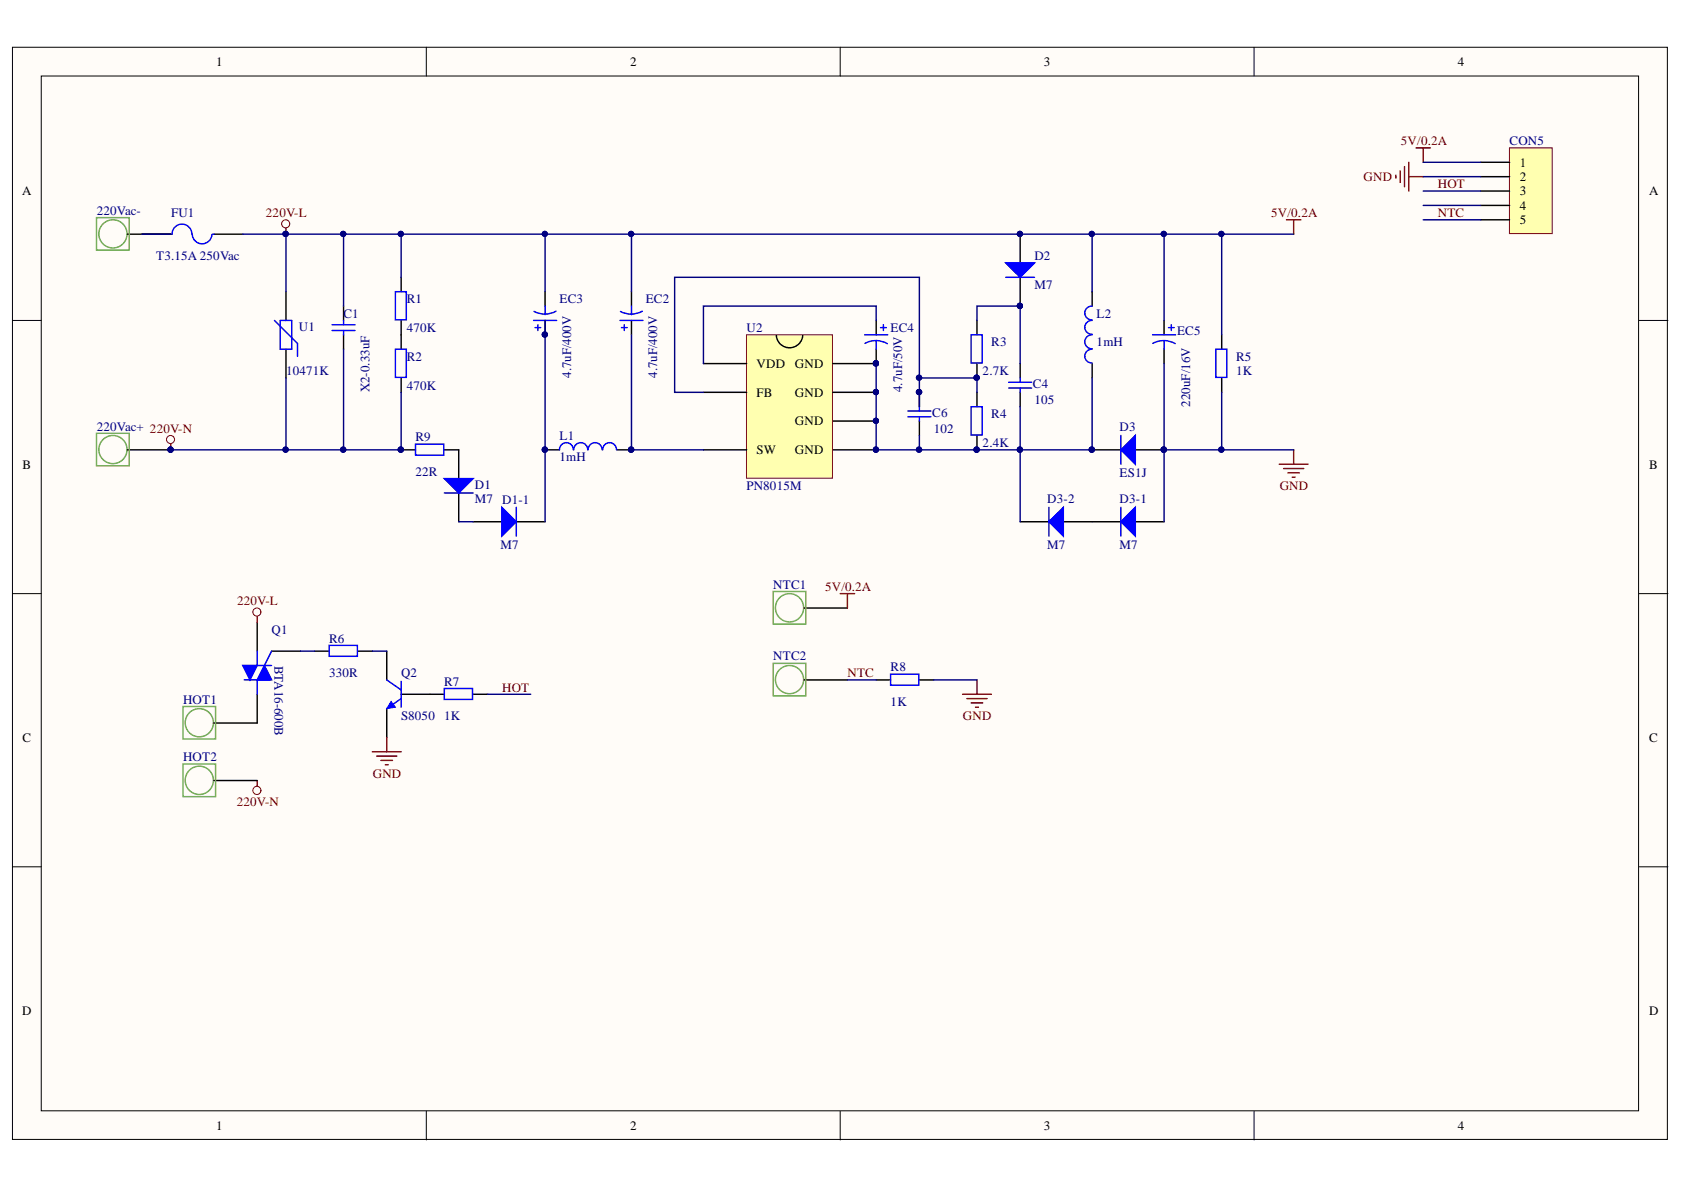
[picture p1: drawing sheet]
# Altium project HT_SHUIHU.PrjPcb
1 sheet, 33 parts. Net scope: global (net labels, ports and power ports of the same name join across sheets).
Board file: SHUIHU.PcbDoc

## Sheet POWER.SchDoc
size A4

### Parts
220Vac+  焊接点  [HanJie]  (value not drawn)
220Vac-  焊接点  [HanJie]  (value not drawn)
C1  X2-0.33uF  [X2-AnGuiDianRong]
C4  value 105  [6-0805_N]  (hidden comment: 电容)
C6  value 102  [6-0805_N]  (hidden comment: 电容)
CON5  连接器  [HEADER_5]  (value not drawn)
D1  M7  [ErJiGuan-M7]
D2  M7  [ErJiGuan-M7]
D3  ES1J  [ErJiGuan-M7]
EC2  value 4.7uF/400V  [DianRong-3.5mm]  (hidden comment: 电容)
EC3  value 4.7uF/400V  [DianRong-3.5mm]  (hidden comment: 电容)
EC4  value 4.7uF/50V  [DianRong-3.3mm]  (hidden comment: 电容)
EC5  value 220uF/16V  [DianRong-3.2mm]  (hidden comment: 电容)
FU1  T3.15A 250Vac  [BaoXianSi]
HOT1  焊接点  [HanJie]  (value not drawn)
HOT2  焊接点  [HanJie]  (value not drawn)
L1  value 1mH  [DianGan-12.5mm]  (hidden comment: 电感)
L2  value 1mH  [DianGan]  (hidden comment: 电感)
NTC1  焊接点  [HanJie]  (value not drawn)
NTC2  焊接点  [HanJie]  (value not drawn)
Q1  BTA16-600B  [BTA16-600B]
Q2  S8050  [SOT-23_L]
R1  value 470K  [6-0805_N]  (hidden comment: 电阻)
R2  value 470K  [6-0805_N]  (hidden comment: 电阻)
R3  value 2.7K  [6-0805_N]  (hidden comment: 电阻)
R4  value 2.4K  [6-0805_N]  (hidden comment: 电阻)
R5  value 1K  [6-0805_N]  (hidden comment: 电阻)
R6  value 330R  [6-0805_N]  (hidden comment: 电阻)
R7  value 1K  [6-0805_N]  (hidden comment: 电阻)
R8  value 1K  [6-0805_N]  (hidden comment: 电阻)
R9  value 22R  [DianZhu-20mm]  (hidden comment: 电阻)
U1  10471K  [YaMinDianZhu]
U2  PN8015M  [SOP7-PN8015M]

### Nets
220V-L: C1.2 CON5.1 D2.1(A) EC2.2 EC3.2 EC5.1 FU1.2 L2.2 NTC1.1(P) Q1.1(M1) R1.2 R5.2 U1.2  [also labelled 5V/0.2A]
220V-N: 220Vac+.1(P) C1.1 HOT2.1(P) R2.1 R9.1 U1.1
GND: CON5.2 D3.1(A) EC5.2 Q2.2(E) R5.1 R8.2
HOT: CON5.3 R7.2
NTC: CON5.5 NTC2.1(P) R8.1
Net220Vac-_1: 220Vac-.1(P) FU1.1
NetC4_1: C4.1 C6.1 D3.2(K) EC4.2 L2.1 R4.1 U2.4(GND) U2.5(GND) U2.6(GND) U2.7(GND)
NetC4_2: C4.2 D2.2(K) R3.2
NetC6_2: C6.2 R3.1 R4.2 U2.2(FB)
NetD1_1: D1.1(A) R9.2
NetD1_2: D1.2(K) EC3.1 L1.1
NetEC2_1: EC2.1 L1.2 U2.3(SW)
NetEC4_1: EC4.1 U2.1(VDD)
NetHOT1_1: HOT1.1(P) Q1.2(M2)
NetQ1_3: Q1.3(G) R6.1
NetQ2_1: Q2.1(B) R7.1
NetQ2_3: Q2.3(C) R6.2
NetR1_1: R1.1 R2.2

Not connected (* = marked no-connect by the designer): CON5 4
